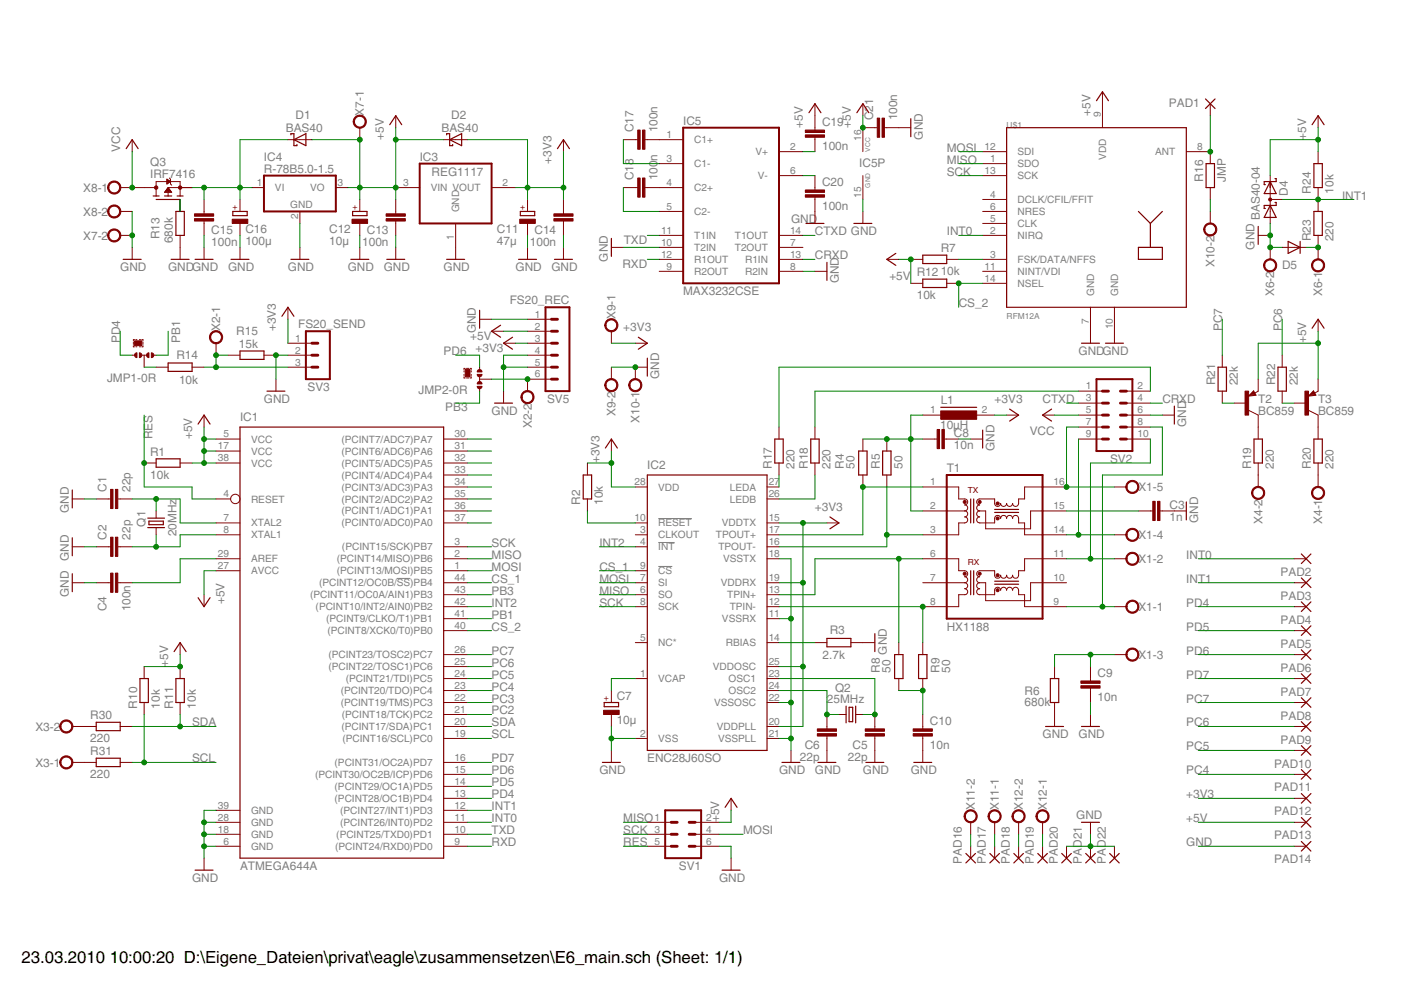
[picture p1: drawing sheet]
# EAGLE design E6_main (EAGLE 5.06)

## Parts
C1  22p  C-EUC0805K  [C0805K]
C2  22p  C-EUC0805K  [C0805K]
C3  1n  C-EUC0805K  [C0805K]
C4  100n  C-EUC0805K  [C0805K]
C5  22p  C-EUC0805K  [C0805K]
C6  22p  C-EUC0805K  [C0805K]
C7  10µ  CPOL-EUE2-5  [E2-5]
C8  10n  C-EUC0805K  [C0805K]
C9  10n  C-EUC0805K  [C0805K]
C10  10n  C-EUC0805K  [C0805K]
C11  47µ  CPOL-EUE2-5  [E2-5]
C12  10µ  CPOL-EUE2-5  [E2-5]
C13  100n  C-EUC0805K  [C0805K]
C14  100n  C-EUC0805K  [C0805K]
C15  100n  C-EUC0805K  [C0805K]
C16  100µ  CPOL-EUE2.5-7  [E2,5-7]
C17  100n  C-EUC0805K  [C0805K]
C18  100n  C-EUC0805K  [C0805K]
C19  100n  C-EUC0805K  [C0805K]
C20  100n  C-EUC0805K  [C0805K]
C21  100n  C-EUC0805K  [C0805K]
D1  BAS40  [SOT23]
D2  BAS40  [SOT23]
D4  BAS40-04  [SOT23]
D5  DIODE-SOT54H  [SOT54H]
IC1  ATMEGA644A  [TQFP44]
IC2  ENC28J60SO  [SO28W]
IC3  REG1117  [SOT223]
IC4  R-78B5.0-1.5  7805TV  [TO220V]
IC5  MAX3232CSE  [SO16]
JMP1  0R-JUMPA  [A0R-JMP]
JMP2  0R-JUMPA  [A0R-JMP]
L1  10µH  MCC10  [MCC10]
PAD1  WIREPAD2,15/1,0  [2,15/1,0]
PAD2  WIREPAD1,6/0,8  [1,6/0,8]
PAD3  WIREPAD1,6/0,8  [1,6/0,8]
PAD4  WIREPAD1,6/0,8  [1,6/0,8]
PAD5  WIREPAD1,6/0,8  [1,6/0,8]
PAD6  WIREPAD1,6/0,8  [1,6/0,8]
PAD7  WIREPAD1,6/0,8  [1,6/0,8]
PAD8  WIREPAD1,6/0,8  [1,6/0,8]
PAD9  WIREPAD1,6/0,8  [1,6/0,8]
PAD10  WIREPAD1,6/0,8  [1,6/0,8]
PAD11  WIREPAD1,6/0,8  [1,6/0,8]
PAD12  WIREPAD1,6/0,8  [1,6/0,8]
PAD13  WIREPAD1,6/0,8  [1,6/0,8]
PAD14  WIREPAD1,6/0,8  [1,6/0,8]
PAD16  WIREPAD1,6/0,8  [1,6/0,8]
PAD17  WIREPAD1,6/0,8  [1,6/0,8]
PAD18  WIREPAD1,6/0,8  [1,6/0,8]
PAD19  WIREPAD1,6/0,8  [1,6/0,8]
PAD20  WIREPAD1,6/0,8  [1,6/0,8]
PAD21  WIREPAD1,6/0,8  [1,6/0,8]
PAD22  WIREPAD1,6/0,8  [1,6/0,8]
Q1  20MHz  CRYSTALHC49S  [HC49/S]
Q2  25MHz  CRYSTALHC49S  [HC49/S]
Q3  IRF7416  BSO201SP  [SO-8]
R1  10k  R-EU_R0805  [R0805]
R2  10k  R-EU_R0805  [R0805]
R3  2.7k  R-EU_R0805  [R0805]
R4  50  R-EU_R0805  [R0805]
R5  50  R-EU_R0805  [R0805]
R6  680k  R-EU_R0805  [R0805]
R7  10k  R-EU_R0805  [R0805]
R8  50  R-EU_R0805  [R0805]
R9  50  R-EU_R0805  [R0805]
R10  10k  R-EU_R0805  [R0805]
R11  10k  R-EU_R0805  [R0805]
R12  10k  R-EU_R0805  [R0805]
R13  680k  R-EU_R0805  [R0805]
R14  10k  R-EU_R0805  [R0805]
R15  15k  R-EU_R0805  [R0805]
R16  JMP  R-EU_R0805  [R0805]
R17  220  R-EU_R0805  [R0805]
R18  220  R-EU_R0805  [R0805]
R19  220  R-EU_R0805  [R0805]
R20  220  R-EU_R0805  [R0805]
R21  22k  R-EU_R0805  [R0805]
R22  22k  R-EU_R0805  [R0805]
R23  220  R-EU_R0805  [R0805]
R24  10k  R-EU_R0805  [R0805]
R30  220  R-EU_R0805  [R0805]
R31  220  R-EU_R0805  [R0805]
SV1  ML6  [ML6]
SV2  ML10  [ML10]
SV3  FS20_SEND  MA03-1  [MA03-1]
SV5  FS20_REC  MA06-1  [MA06-1]
T1  HX1188  [HXXXX]
T2  BC859  BC857A-PNP-SOT23-BEC  [SOT23-BEC]
T3  BC859  BC857A-PNP-SOT23-BEC  [SOT23-BEC]
U$1  RFM12A  [RFM1]
X1  W237-05P  [W237-5P]
X2  W237-02P  [W237-132]
X3  W237-02P  [W237-132]
X4  W237-02P  [W237-132]
X6  W237-02P  [W237-132]
X7  W237-02P  [W237-132]
X8  W237-02P  [W237-132]
X9  W237-02P  [W237-132]
X10  W237-02P  [W237-132]
X11  W237-02P  [W237-132]
X12  W237-02P  [W237-132]

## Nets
+3V3: C11.+ C14.2 D2.1(A) IC2.15(VDDTX) IC2.19(VDDRX) IC2.20(VDDPLL) IC2.25(VDDOSC) IC2.28(VDD) IC3.2(VOUT) L1.2 PAD12.1(P) R2.2 SV3.1 SV5.3 X9.1
+5V: C12.+ C13.2 C19.1 C21.1 D1.1(A) D2.3(C) D4.2(C2) IC1.5(VCC) IC1.17(VCC) IC1.27(AVCC) IC1.38(VCC) IC3.3(VIN) IC4.3(VO) IC5.16(VCC) PAD13.1(P) R1.2 R7.1 R10.2 R11.2 R12.1 R24.2 SV1.2 SV5.2 T2.E T3.E U$1.9(VDD) X7.1
CRXD: IC5.13(R1IN) SV2.4
CS_1: IC1.44((PCINT12/OC0B/!SS!)PB4) IC2.9(!CS)
CS_2: IC1.40((PCINT8/XCK0/T0)PB0) R12.2 U$1.14(NSEL)
CTXD: IC5.14(T1OUT) SV2.3
GND: C1.1 C2.2 C3.1 C4.1 C5.2 C6.1 C7.- C8.1 C9.1 C10.2 C11.- C12.- C13.1 C14.1 C15.2 C16.- C20.2 C21.2 D4.1(A1) D5.A IC1.6(GND) IC1.18(GND) IC1.28(GND) IC1.39(GND) IC2.2(VSS) IC2.11(VSSRX) IC2.18(VSSTX) IC2.21(VSSPLL) IC2.22(VSSOSC) IC3.1(GND) IC4.2(GND) IC5.8(R2IN) IC5.10(T2IN) IC5.15(GND) PAD14.1(P) PAD20.1(P) PAD21.1(P) PAD22.1(P) R3.1 R6.1 R13.2 R15.1 SV1.6 SV2.6 SV3.2 SV5.1 SV5.4 SV5.5 U$1.7(GND) U$1.10(GND) X6.2 X7.2 X8.2 X9.2 X10.1
INT0: IC1.11((PCINT26/INT0)PD2) PAD2.1(P) U$1.2(NIRQ)
INT1: D4.3(C1A2) IC1.12((PCINT27/INT1)PD3) PAD3.1(P) R23.2 R24.1
INT2: IC1.42((PCINT10/INT2/AIN0)PB2) IC2.4(!INT)
MISO: IC1.2((PCINT14/MISO)PB6) IC2.6(SO) SV1.1 U$1.1(SDO)
MOSI: IC1.1((PCINT13/MOSI)PB5) IC2.7(SI) SV1.4 U$1.12(SDI)
N$1: C2.1 IC1.8(XTAL1) Q1.2
N$2: C1.2 IC1.7(XTAL2) Q1.1
N$3: IC2.12(TPIN-) R9.1 T1.8
N$4: C15.1 C16.+ D1.3(C) IC4.1(VI) Q3.1(S)
N$5: C4.2 IC1.29(AREF)
N$6: IC2.13(TPIN+) R8.1 T1.6
N$7: C5.1 IC2.23(OSC1) Q2.2
N$8: R14.1 R15.2 SV3.3 X2.1
N$9: JMP2.2 SV5.6 X2.2
N$10: IC2.27(LEDA) R17.1
N$11: Q3.4(G) R13.1
N$12: C6.2 IC2.24(OSC2) Q2.1
N$13: IC2.17(TPOUT+) R4.1 T1.1
N$14: C7.+ IC2.1(VCAP)
N$15: IC2.26(LEDB) R18.1
N$16: C10.1 R8.2 R9.2
N$17: IC2.16(TPOUT-) R5.1 T1.3
N$18: C8.2 L1.1 R4.2 R5.2 T1.2
N$19: SV2.7 T1.16 X1.5
N$20: IC2.10(!RESET) R2.1
N$21: SV2.9 T1.14 X1.4
N$22: SV2.10 T1.11 X1.2
N$23: SV2.8 T1.9 X1.1
N$24: C9.2 R6.2 X1.3
N$25: IC2.14(RBIAS) R3.2
N$26: JMP1.2 R14.2
N$27: R17.2 SV2.2
N$28: R7.2 U$1.3(FSK/DATA/NFFS)
N$30: IC1.37((PCINT0/ADC0)PA0)
N$31: IC1.36((PCINT1/ADC1)PA1)
N$32: IC1.35((PCINT2/ADC2)PA2)
N$33: IC1.34((PCINT3/ADC3)PA3)
N$34: IC1.33((PCINT4/ADC4)PA4)
N$35: IC1.32((PCINT5/ADC5)PA5)
N$36: IC1.31((PCINT6/ADC6)PA6)
N$37: IC1.30((PCINT7/ADC7)PA7)
N$38: D5.C R23.1 X6.1
N$44: R19.1 X4.2
N$45: R18.2 SV2.1
N$46: R20.1 X4.1
N$47: PAD1.1(P) R16.2 U$1.8(ANT)
N$48: C17.1 IC5.3(C1-)
N$50: C17.2 IC5.1(C1+)
N$51: C18.2 IC5.4(C2+)
N$52: C18.1 IC5.5(C2-)
N$53: C20.1 IC5.6(V-)
N$54: C19.2 IC5.2(V+)
N$55: R19.2 T2.C
N$57: R20.2 T3.C
N$58: R21.1 T2.B
N$59: R22.1 T3.B
N$169: R16.1 X10.2
N$172: C3.2 T1.15
N$173: R30.1 X3.2
N$174: PAD16.1(P) X11.2
N$175: PAD17.1(P) X11.1
N$176: PAD18.1(P) X12.2
N$177: PAD19.1(P) X12.1
N$178: R31.1 X3.1
PB1: IC1.41((PCINT9/CLKO/T1)PB1) JMP1.1
PB3: IC1.43((PCINT11/OC0A/AIN1)PB3) JMP2.3
PC2: IC1.21((PCINT18/TCK)PC2)
PC3: IC1.22((PCINT19/TMS)PC3)
PC4: IC1.23((PCINT20/TDO)PC4) PAD11.1(P)
PC5: IC1.24((PCINT21/TDI)PC5) PAD10.1(P)
PC6: IC1.25((PCINT22/TOSC1)PC6) PAD9.1(P) R22.2
PC7: IC1.26((PCINT23/TOSC2)PC7) PAD8.1(P) R21.2
PD4: IC1.13((PCINT28/OC1B)PD4) JMP1.3 PAD4.1(P)
PD5: IC1.14((PCINT29/OC1A)PD5) PAD5.1(P)
PD6: IC1.15((PCINT30/OC2B/ICP)PD6) JMP2.1 PAD6.1(P)
PD7: IC1.16((PCINT31/OC2A)PD7) PAD7.1(P)
RES: IC1.4(RESET) R1.1 SV1.5
RXD: IC1.9((PCINT24/RXD0)PD0) IC5.12(R1OUT)
SCK: IC1.3((PCINT15/SCK)PB7) IC2.8(SCK) SV1.3 U$1.13(SCK)
SCL: IC1.19((PCINT16/SCL)PC0) R10.1 R31.2
SDA: IC1.20((PCINT17/SDA)PC1) R11.1 R30.2
TXD: IC1.10((PCINT25/TXD0)PD1) IC5.11(T1IN)
VCC: Q3.5(D) SV2.5 X8.1
Unconnected: IC2.3(CLKOUT) IC2.5(NC*) IC5.7(T2OUT) IC5.9(R2OUT) Q3.2(S) Q3.3(S) Q3.6(D) Q3.7(D) Q3.8(D) T1.7 T1.10 U$1.4(DCLK/CFIL/FFIT) U$1.5(CLK) U$1.6(NRES) U$1.11(NINT/VDI)
